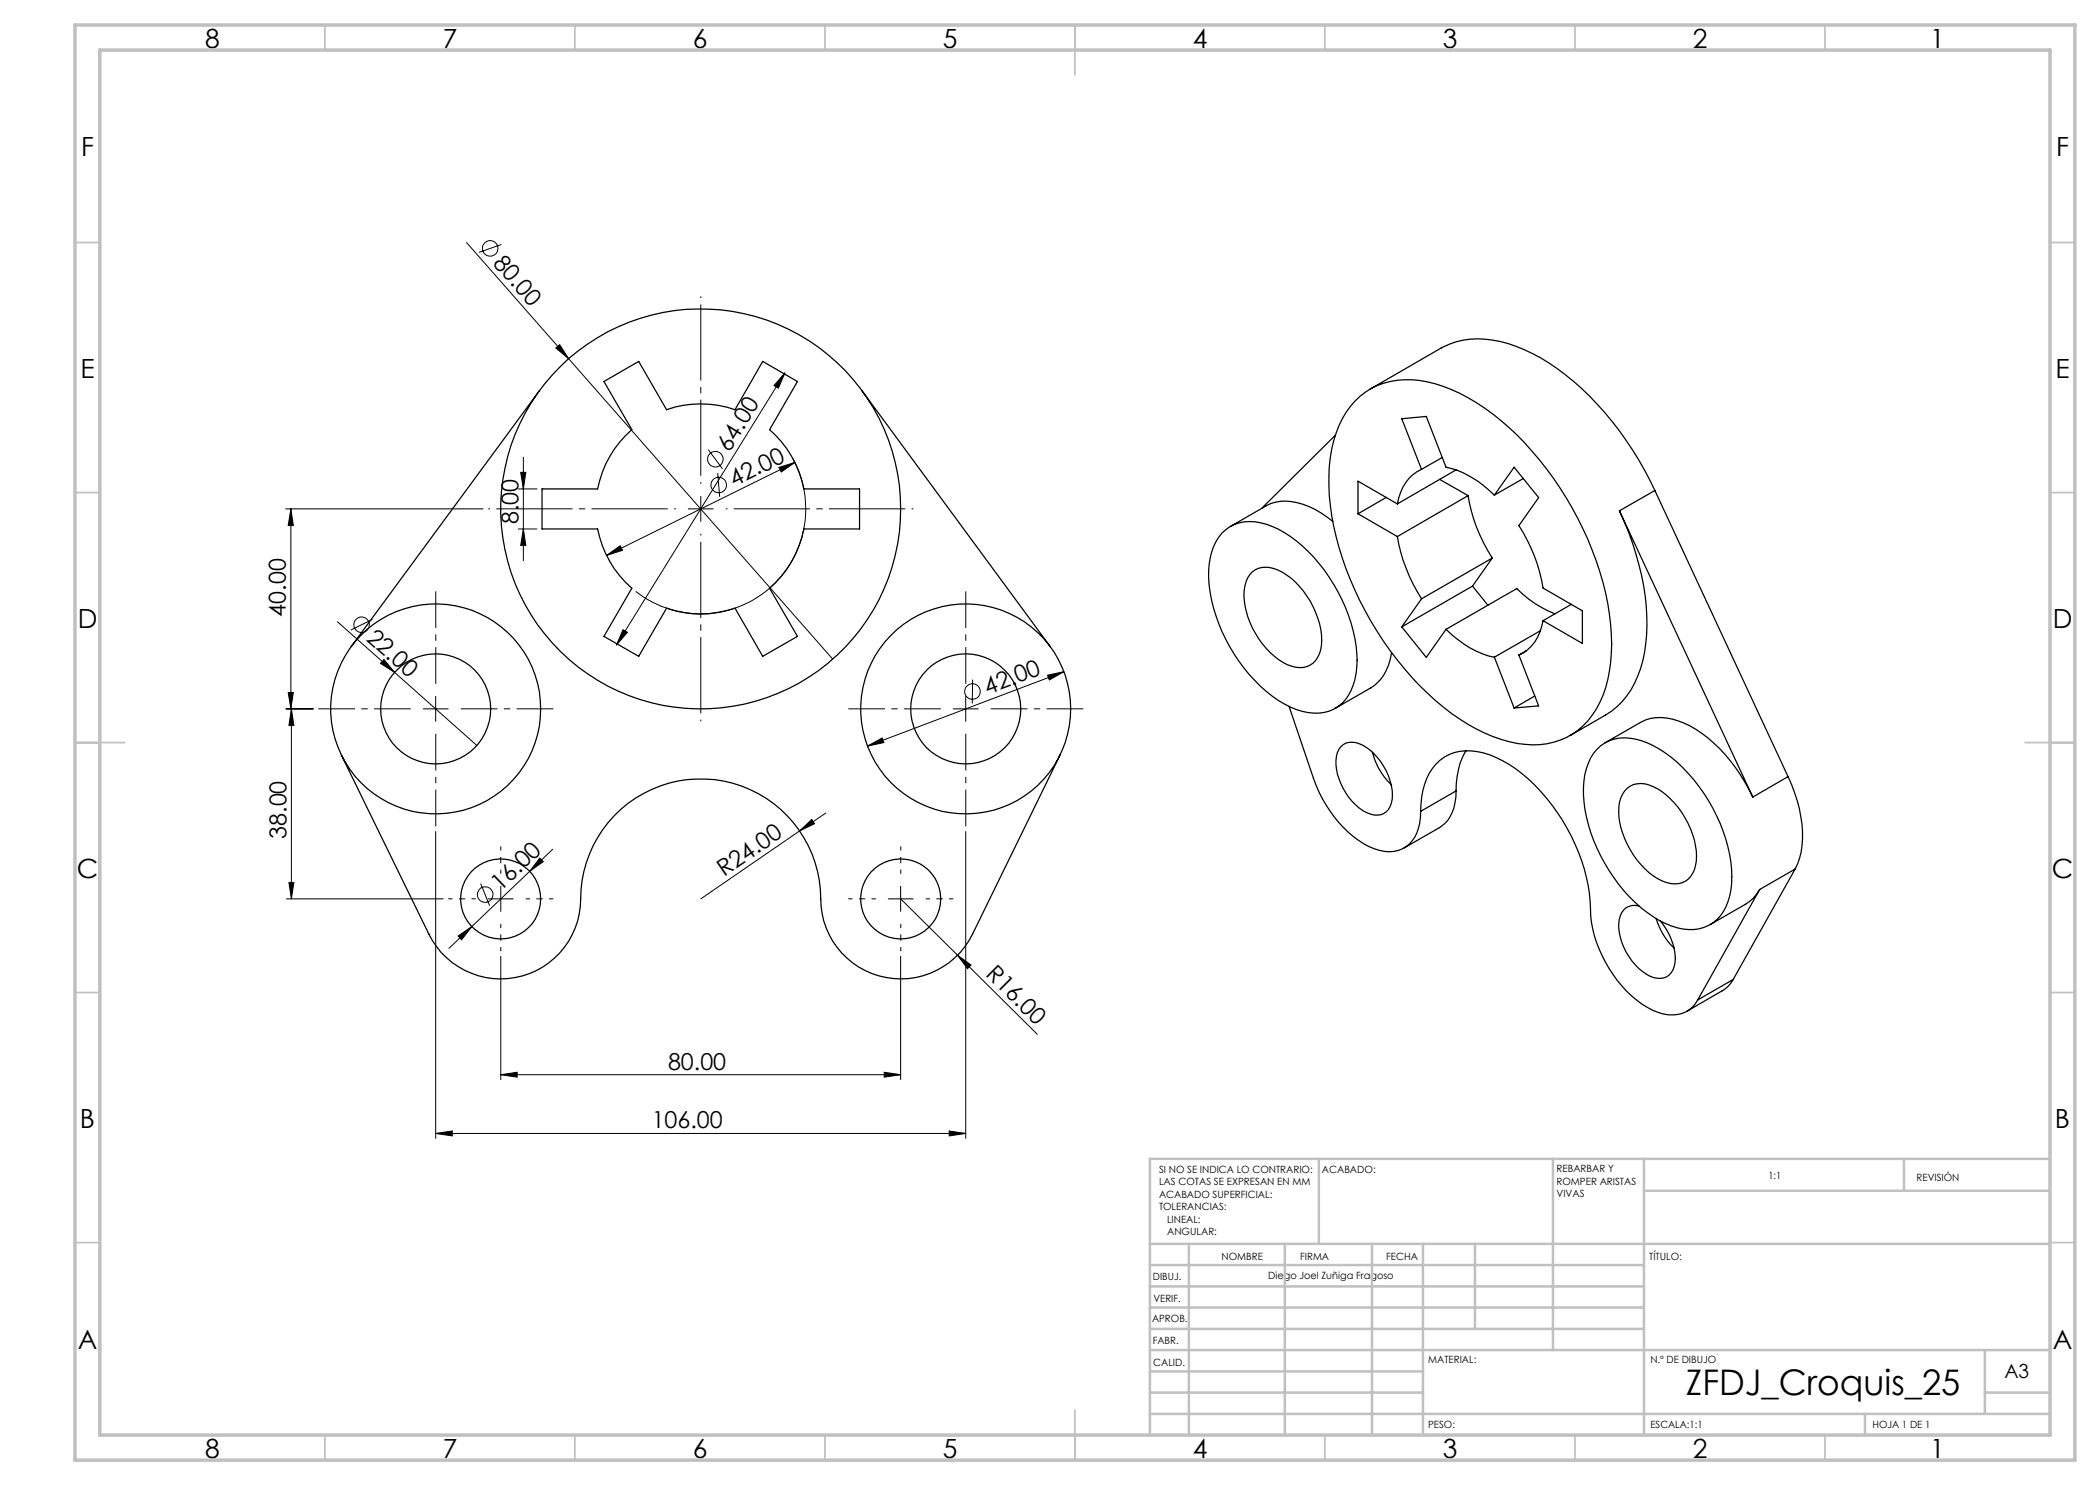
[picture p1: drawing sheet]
<svg xmlns="http://www.w3.org/2000/svg" width="420mm" height="297mm" viewBox="0 0 420 297" stroke-linecap="round" stroke-linejoin="round" font-family="sans-serif">
<g fill="none" stroke="#000" stroke-width=".25">
<path d="M107.9 78.1l-37.7 51.2M120.8 76.3l6.9-4 5.6 9.6a20.7 20.7 0 0 1 13.7 0l5.5-9.6 7 4-5.6 9.6a21.2 21.2 0 0 1 6.9 11.9h11.1v8h-11.1a21.2 21.2 0 0 1-6.9 11.8l5.6 9.7-7 4-5.5-9.7a20.7 20.7 0 0 1-13.7 0l-5.6 9.7-6.9-4 5.6-9.7a21.2 21.2 0 0 1-6.9-11.8h-11.1v-8h11.1a21.2 21.2 0 0 1 6.9-11.9zM172.4 78.1l37.6 51.2M274 77.8l14.2-8.2a16 16 0 0 1 11.8-1.3 40.2 40.2 0 0 1 19.4 12.6 67.6 67.6 0 0 1 11.6 17.2M267.1 87l-14.8 14.7M271 80.3a14.9 14.9 0 0 1 14.5-3.9 36.7 36.7 0 0 1 16.3 9.1 65.8 65.8 0 0 1 20.1 37.3 33.7 33.7 0 0 1-1.3 16.3 14.7 14.7 0 0 1-17.2 9.6 35.8 35.8 0 0 1-17.9-10.1 65.4 65.4 0 0 1-19.4-37.5 29.6 29.6 0 0 1 2.4-17.4l.7-1.2zM277.2 99.5l-5.6 3.3M284.3 93.9l-3.9-10.2 4.9-.4 3.9 10.1a19.9 19.9 0 0 1 9.7 5.6M284.3 93.9a8.8 8.8 0 0 0-4.8 6.9M287.9 95.9l5.7 3.2M288.4 91.5l-4.1 2.4M291.2 94l-11.7 6.8"/>
<path d="M293.6 99.1a32.3 32.3 0 0 0 4.9 12.5M293.6 99.1l-14.1 8.2M298.9 99l3.9-5.6 4.9 6.1-3.9 5.6a32.3 32.3 0 0 1 4.8 12.5l7.9 4.6v6.5l-7.9-4.6M304.7 95.7l-5.8 3.3M331 98.1l-7.1 4.1M331 98.1l26.6 57.2M244.4 106.6a8.2 8.2 0 0 1 8.9-1.8 25.4 25.4 0 0 1 12.5 10.6 30.1 30.1 0 0 1 5.6 18 10.1 10.1 0 0 1-3.8 7.9 8.9 8.9 0 0 1-8.3 .6 26.7 26.7 0 0 1-12.5-11.1 29.5 29.5 0 0 1-5-17.9 11 11 0 0 1 2.6-6.3zM250.5 114.4a5.2 5.2 0 0 1 6.1 .1 16.8 16.8 0 0 1 7.7 14.4 4.5 4.5 0 0 1-4.4 4.6 10.1 10.1 0 0 1-6.7-3.9 16.5 16.5 0 0 1-4.4-11.6 5.7 5.7 0 0 1 1.7-3.6zM266.6 104.3a15.4 15.4 0 0 0-10.5-4 6.7 6.7 0 0 0-2.9 .9l-7.1 4.1M271.6 102.8l7.9 4.5M279.5 107.3a34.1 34.1 0 0 0 4.8 12.5M279.5 100.8l-7.9-4.6v6.6"/>
<path d="M284.3 119.8l-3.9 5.6M294.5 117.2l-14.1 8.2M294.5 117.2l3.1 3.8M298.5 111.6l-14.2 8.2M298.5 111.6l-4 5.6M323.9 102.2a52.3 52.3 0 0 1 5.4 24.8 21.8 21.8 0 0 1-4.9 13.3 13.1 13.1 0 0 1-3.3 2.7l-7.1 4.1M323.9 102.2l26.7 57.2M278.3 130.5a9.6 9.6 0 0 1-4.2 7.1l-7 4.1M280.4 125.4l4.9 6.1 3.9-5.6M289.2 125.9a19.1 19.1 0 0 0 9.7 5.5M298.9 131.4l3.9 10.2M303.8 131l3.9 10.2-4.9 .4"/>
<path d="M305.3 130.2l-1.5 .8M307 139.2l-4.2 2.4M308.1 126.1l-9.2 5.3M308.6 124.1a8.6 8.6 0 0 1-4.8 6.9M311 122.8l-.3-.2a21.5 21.5 0 0 1-7.3-4.9l-14.2 8.2M314.3 120.9l-5.7 3.2M68.3 151l17.5 35.8a16 16 0 0 0 17.9 8.6 16 16 0 0 0 12.4-15.6 24 24 0 0 1 24-24 24 24 0 0 1 24 24 16 16 0 0 0 12.4 15.6 16 16 0 0 0 18-8.6l17.5-35.8M257.8 141.3l4.9 14.3a24.2 24.2 0 0 0 11.1 13.7 7.2 7.2 0 0 0 7.4 .1 8.1 8.1 0 0 0 2.9-7.1M268.2 149.3a3.5 3.5 0 0 1 4.4-.2 12.3 12.3 0 0 1 5.8 10.7 3.3 3.3 0 0 1-5 2.8 11.9 11.9 0 0 1-6.1-11.4l.2-.7zM274.5 150.5a13.4 13.4 0 0 0 3.7 6.4M291.2 158.2a8.2 8.2 0 0 1-2.9 7.1l-7.5 4.3M291.2 158.2l-7.1 4.1"/>
<path d="M293.2 150.2a13.9 13.9 0 0 0-2 8M319.4 149.9a8.1 8.1 0 0 1 8.8-1.8 24.6 24.6 0 0 1 11.6 9.2 31.8 31.8 0 0 1 6.6 18 11.6 11.6 0 0 1-3.1 8.7 8.4 8.4 0 0 1-9.1 1.2 26.4 26.4 0 0 1-12.4-11.1 29.4 29.4 0 0 1-5-18 11 11 0 0 1 2.6-6.2zM321 148.6l7.1-4.1a8.8 8.8 0 0 1 7.5-.3 25.7 25.7 0 0 1 12.5 10.8l2.5 4.4M325.4 157.7a5.1 5.1 0 0 1 6.1 .1 17.1 17.1 0 0 1 7.8 14.4 4.6 4.6 0 0 1-3.6 4.5 8.5 8.5 0 0 1-6.7-3 16.8 16.8 0 0 1-5.2-12.4 5.6 5.6 0 0 1 1.6-3.6zM357.6 155.3a26.1 26.1 0 0 1 2.6 15.2l-.7 2.3-.5 1M357.6 155.3l-7 4.1M284.1 162.3a13.8 13.8 0 0 1 3.1-9.5 9 9 0 0 1 9.4-2.2 25.6 25.6 0 0 1 12.6 8.9 37.2 37.2 0 0 1 8.9 23.6 25.2 25.2 0 0 0 11.4 18.4 7.8 7.8 0 0 0 8.3 .5l.7-.6 1-1.4M351.9 177.9a7.5 7.5 0 0 1-2.8 3l-7.1 4M351.9 177.9l-12.4 22.1M359 173.8l-7.1 4.1M359 173.8l-12.4 22.1M327.8 181.2a3.1 3.1 0 0 0-3.9 2.7 11.7 11.7 0 0 0 6.8 11.6 3.1 3.1 0 0 0 4.3-3 11.5 11.5 0 0 0-2.9-8.3"/>
<path d="M331.2 183.7a13 13 0 0 0 3.6 5.9M346.6 195.9a5.6 5.6 0 0 1-2.1 2.3l-7.1 4M346.6 195.9l-7.1 4.1"/>
<circle cx="140.1" cy="101.8" r="40"/>
<circle cx="87.1" cy="141.8" r="21"/>
<circle cx="87.1" cy="141.8" r="11"/>
<circle cx="193.1" cy="141.8" r="21"/>
<circle cx="193.2" cy="141.8" r="11"/>
<circle cx="100.1" cy="179.8" r="8"/>
<circle cx="180.1" cy="179.8" r="8"/>
</g>
<g fill="none" stroke="#000" stroke-width=".2">
<path d="M93.3 48.5l20.4 23.3M100.3 48.9l-4.5 1.6M111.2 69.6l.7-.7 1.8 2.9zM113.7 71.8l52.8 60M157 74.6l-1.3 3-.9-.5zM157 74.6l-33.7 54.4M103.6 97.8h3.8M104.1 94.5h1.1l-.5 3.3zM104.7 91.4v20.7M140.2 99.3v5M141.6 89.9l2.9 3.9M143.5 94.6l.4 4.8"/>
<path d="M155.8 93.5l3.2-1-2.8 1.9zM158.5 91.6a21 21 0 0 1-4.8 26.2 21 21 0 0 1-26.6 .5M159 92.5l-37.7 18.6M57.1 101.8h39.5M58.2 101.8l.5 3.3h-1.1zM58.2 101.8v40M103.6 105.8h3.8M104.7 105.8l.5 3.3h-1.1zM121.3 111.1l2.7-2 .5 1zM137.7 101.8h4.9M57.6 138.5h1.1l-.5 3.3zM67.5 124.4l11.4 10.1"/>
<path d="M74.5 123.9l-4.3 2.1M76.8 131.9l2.1 2.6-2.8-1.8zM78.9 134.5l16.5 14.6M87.1 139.3v5M124.6 125.9l.9 .6-2.2 2.5zM193.1 139.3v5M194.5 135.9v4.8M209.5 135l3.3-.7-2.9 1.7zM212.8 134.3l-39.3 14.9M57.1 141.8h5.6M58.3 141.8l.5 3.3h-1zM58.3 141.8v38"/>
<path d="M84.6 141.8h5M173.5 149.2l2.9-1.6 .4 .9zM190.6 141.8h5.1M57.3 179.8h31.4M57.8 176.5h1l-.5 3.3zM87.1 166.3v61.4M96.1 176.7l1.8 4.4M97.6 179.8h5.1M100.2 177.3v5M105.9 174.3l-16.1 15.4M107.9 171.6l.8 .7-2.8 2zM110.5 169.9l-4.6 4.4"/>
<path d="M159.9 166.2l2.4-2.3 .6 .8zM159.9 166.2l-19.7 13.6M165.2 162.6l-5.3 3.6M177.7 179.8h4.9M180.1 177.3v5M180.1 179.8l27.4 27.1M193.1 166.3v61.4M91.6 187.2l2.8-1.9-2.1 2.7zM100.2 191.3v24.6M180.1 191.3v24.6M191.5 191.1l2.7 1.9-.7 .7zM100.2 214.9l3.2-.4v.9z"/>
<path d="M100.2 214.9h79.9M176.8 214.5l3.3 .4-3.3 .5zM87.1 226.7l3.4-.5v1zM87.1 226.7h106M189.8 226.2l3.3 .5-3.3 .5z"/>
<circle cx="98" cy="49.7" r="1.56"/>
<circle cx="143.1" cy="91.8" r="1.55"/>
<circle cx="143.7" cy="97" r="1.55"/>
<circle cx="72.3" cy="124.9" r="1.56"/>
<circle cx="194.5" cy="138.3" r="1.55"/>
<circle cx="97" cy="178.9" r="1.55"/>
</g>
<path d="M140.2 96.8v-37.5M135.2 101.8h-37.5M140.2 106.8v37.5M145.2 101.8h37.5" fill="none" stroke="#000" stroke-width=".2" stroke-dasharray="15.2 1.3 1.3 1.3" stroke-dashoffset="-1.6" stroke-linecap="butt"/>
<path d="M87.2 136.8v-18.5M193.2 136.8v-18.5M82.2 141.8h-18.5M87.2 146.8v18.5M92.2 141.8h18.5M188.2 141.8h-18.5M193.2 146.8v18.5M198.2 141.8h18.5" fill="none" stroke="#000" stroke-width=".2" stroke-dasharray="15.2 1.3 1.3 1.3" stroke-dashoffset="7.9" stroke-linecap="butt"/>
<path d="M95.2 179.8h-5.5M100.2 174.8v-5.5M105.2 179.8h5.5M175.2 179.8h-5.5M180.2 174.8v-5.5M185.2 179.8h5.5M100.2 184.8v5.5M180.2 184.8v5.5" fill="none" stroke="#000" stroke-width=".2" stroke-dasharray="15.2 1.3 1.3 1.3" stroke-dashoffset="14.4" stroke-linecap="butt"/>
<g fill="none" stroke="#c0c0c0" stroke-width=".35">
<path d="M65 5v5M115 5v5M165 5v5M215 5v10M265 5v5M315 5v5M365 5v5M15 48.5h5M410 48.5h5M15 98.5h5M410 98.5h5M15 148.5h10"/>
<path d="M405 148.5h10M15 198.5h5M410 198.5h5M15 248.5h5M410 248.5h5M65 287v5M115 287v5M165 287v5M215 282v10M265 287v5M315 287v5M365 287v5"/>
</g>
<g fill="none" stroke="#c0c0c0" stroke-width=".5">
<path d="M263.8 231.8v17M310.6 231.8v38.2M328.8 231.8v55.2M328.8 238.2h81.2M380.8 231.8v6.4M410 231.8h-180v55.2M230 248.8h180M230 257.3h98.8M230 253h98.8M237.8 248.8v38.2M257 248.8v38.2M274.4 248.8v38.2"/>
<path d="M284.6 248.8v38.2M295 248.8v17M230 265.8h98.8M230 261.5h98.8M230 278.5h54.6M230 274.3h54.6M230 270h180M397 278.5h13M397 270v12.8M230 282.8h180M373 282.8v4.2"/>
</g>
<path d="M15 5h400v287h-400zM20 10h390v277h-390z" fill="none" stroke="#c0c0c0" stroke-width=".7"/>
<g fill="#000">
<path d="M111.2 69.6l.7-.7 1.8 2.9zM76.8 131.9l2.1 2.6-2.8-1.8zM159.9 166.2l2.4-2.3 .6 .8zM191.5 191.1l2.7 1.9-.7 .7z"/>
<path d="M58.2 101.8l.5 3.3h-1.1zM57.6 138.5h1.1l-.5 3.3zM58.3 141.8l.5 3.3h-1zM57.8 176.5h1l-.5 3.3zM104.1 94.5h1.1l-.5 3.3zM104.7 105.8l.5 3.3h-1.1z"/>
<path d="M121.3 111.1l3.2-1-.5-1zM155.8 93.5l.4 .9 2.8-1.9z"/>
<path d="M124.6 125.9l-1.3 3.1 2.2-2.5zM157 74.6l-2.2 2.5 .9 .5z"/>
<path d="M173.5 149.2l3.3-.7-.4-.9zM209.5 135l.4 1 2.9-1.7z"/>
<path d="M91.6 187.2l.7 .8 2.1-2.7zM107.9 171.6l-2 2.7 2.8-2z"/>
<path d="M100.2 214.9l3.2-.4v.9zM176.8 214.5l3.3 .4-3.3 .5z"/>
<path d="M87.1 226.7l3.4-.5v1zM189.8 226.2l3.3 .5-3.3 .5z"/>
</g>
<text font-size="7.1" x="337.1" y="279">ZFDJ_Croquis_25</text>
<g font-size="5.3">
<text x="41" y="9.5">8</text>
<text x="88.5" y="9.5">7</text>
<text x="138.5" y="9.5">6</text>
<text x="188.5" y="9.5">5</text>
<text x="238.5" y="9.5">4</text>
<text x="288.5" y="9.5">3</text>
<text x="338.5" y="9.5">2</text>
<text x="386" y="9.5">1</text>
<text x="16.2" y="31.3">F</text>
<text x="411.2" y="31.3">F</text>
<text x="16.1" y="75.5">E</text>
<text x="411.1" y="75.5">E</text>
<text x="15.5" y="125.5">D</text>
<text x="410.5" y="125.5">D</text>
<text x="15.4" y="175.5">C</text>
<text x="410.4" y="175.5">C</text>
<text x="16" y="225.5">B</text>
<text x="411" y="225.5">B</text>
<text x="15.5" y="269.8">A</text>
<text x="410.5" y="269.8">A</text>
<text x="41" y="291.5">8</text>
<text x="88.5" y="291.5">7</text>
<text x="138.5" y="291.5">6</text>
<text x="188.5" y="291.5">5</text>
<text x="238.5" y="291.5">4</text>
<text x="288.5" y="291.5">3</text>
<text x="338.5" y="291.5">2</text>
<text x="386" y="291.5">1</text>
</g>
<g font-size="4.7">
<text x="98.5" y="52.7" transform="rotate(49 98.5 52.7)">80.00</text>
<text x="145.9" y="90.5" transform="rotate(-58 145.9 90.5)">64.00</text>
<text x="146.8" y="97.4" transform="rotate(-26 146.8 97.4)">42.00</text>
<text x="103.7" y="104.8" transform="rotate(-90 103.7 104.8)">8.00</text>
<text x="57.2" y="123.3" transform="rotate(-90 57.2 123.3)">40.00</text>
<text x="73.1" y="127.9" transform="rotate(42 73.1 127.9)">22.00</text>
<text x="197.5" y="139" transform="rotate(-21 197.5 139)">42.00</text>
<text x="57.3" y="167.8" transform="rotate(-90 57.3 167.8)">38.00</text>
<text x="100.1" y="178.4" transform="rotate(-44 100.1 178.4)">16.00</text>
<text x="144.8" y="175.4" transform="rotate(-35 144.8 175.4)">R24.00</text>
<text x="197" y="195" transform="rotate(45 197 195)">R16.00</text>
<text x="133.6" y="213.9">80.00</text>
<text x="130.3" y="225.7">106.00</text>
</g>
<text font-size="3.9" x="400.9" y="275.5">A3</text>
<g font-size="2">
<text x="231.8" y="234.6">SI NO SE INDICA LO CONTRARIO:</text>
<text x="231.8" y="237.1">LAS COTAS SE EXPRESAN EN MM</text>
<text x="231.8" y="239.6">ACABADO SUPERFICIAL:</text>
<text x="264.4" y="234.6">ACABADO:</text>
<text x="311.3" y="234.5">REBARBAR Y</text>
<text x="311.3" y="237">ROMPER ARISTAS</text>
<text x="311.3" y="239.5">VIVAS</text>
<text x="353.7" y="235.8">1:1</text>
<text x="383.3" y="236.2">REVISIÓN</text>
<text x="231.8" y="242.1">TOLERANCIAS:</text>
<text x="233.4" y="244.6">LINEAL:</text>
<text x="233.4" y="247.1">ANGULAR:</text>
<text x="244.3" y="252">NOMBRE</text>
<text x="260" y="251.9">FIRMA</text>
<text x="277.2" y="251.9">FECHA</text>
<text x="329.9" y="251.9">TÍTULO:</text>
<text x="230.6" y="256.1">DIBUJ.</text>
<text x="253.7" y="255.9">Diego Joel Zuñiga Fragoso</text>
<text x="230.7" y="260.3">VERIF.</text>
<text x="230.4" y="264.4">APROB.</text>
<text x="230.5" y="268.8">FABR.</text>
<text x="230.7" y="273.1">CALID.</text>
<text x="285.6" y="272.5">MATERIAL:</text>
<text x="330.1" y="272.5">N.º DE DIBUJO</text>
<text x="285.6" y="285.5">PESO:</text>
<text x="330.1" y="285.6">ESCALA:1:1</text>
<text x="374.5" y="285.6">HOJA 1 DE 1</text>
</g>
</svg>
